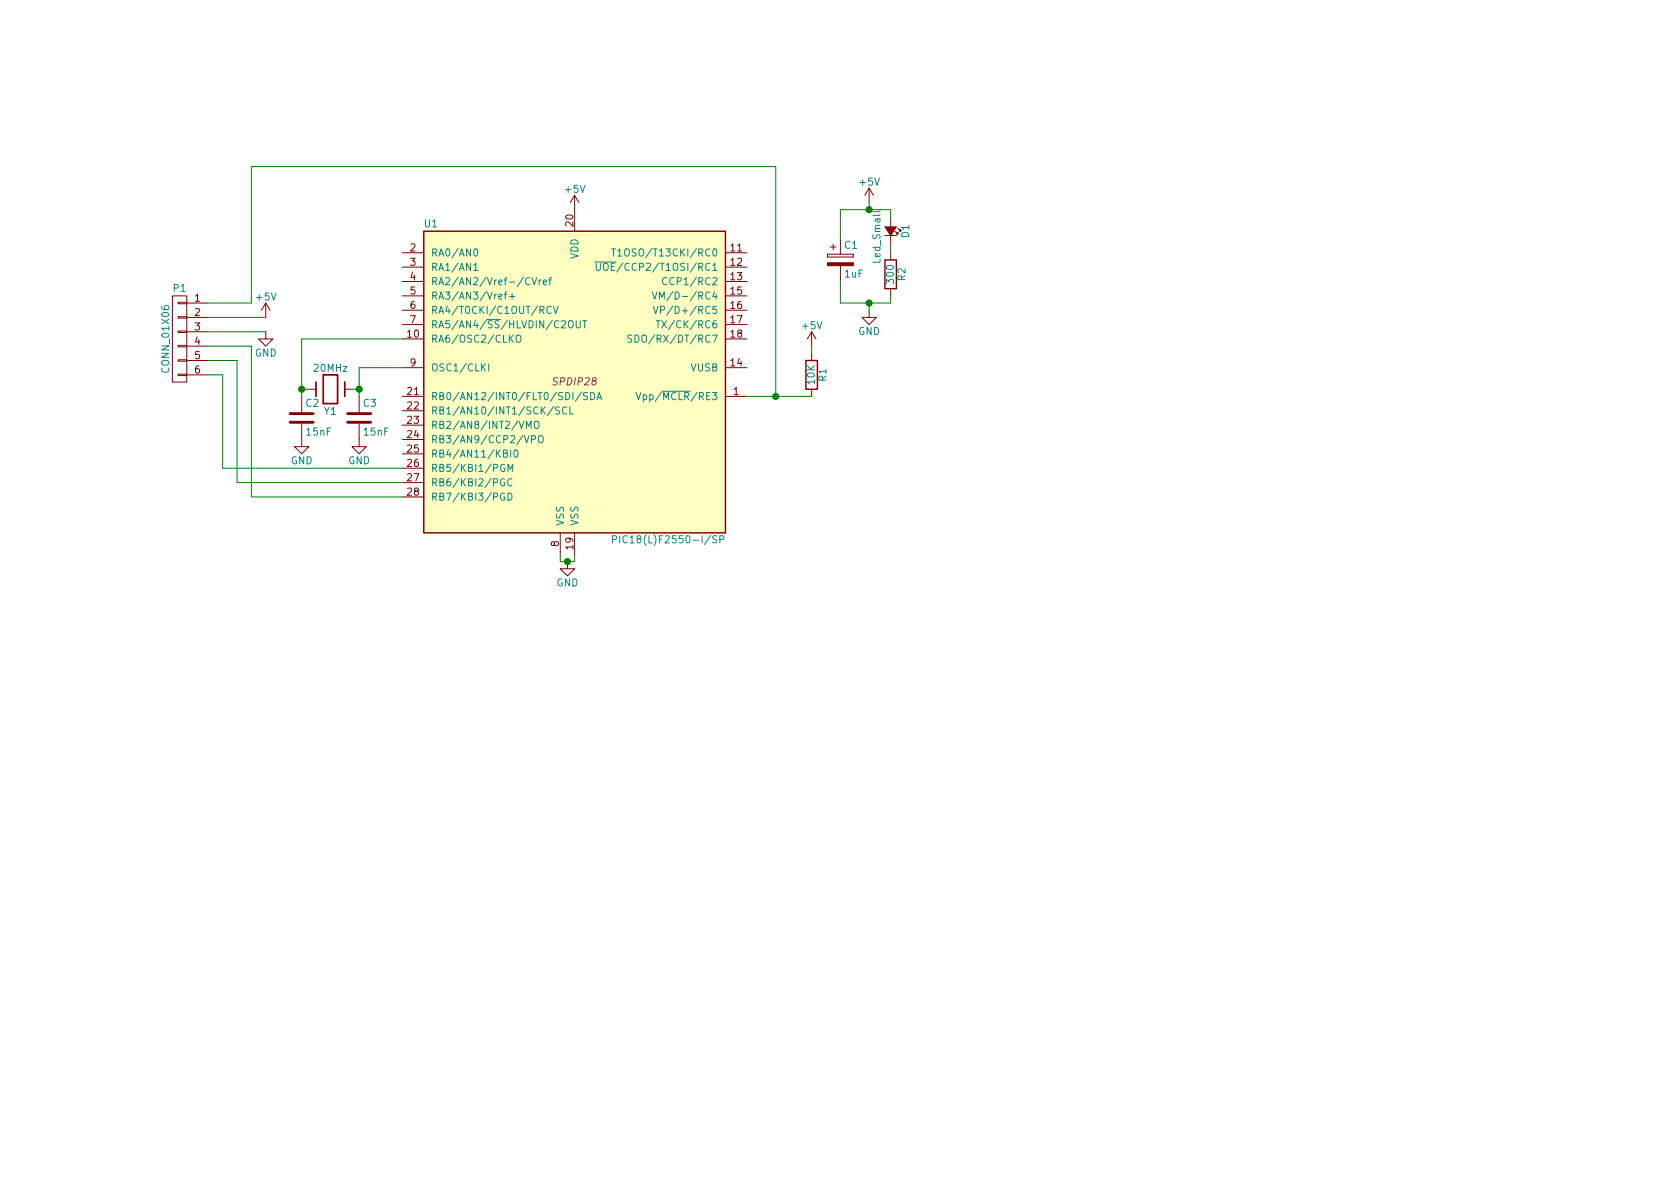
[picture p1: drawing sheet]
EESchema Schematic File Version 2
LIBS:power
LIBS:device
LIBS:transistors
LIBS:conn
LIBS:linear
LIBS:regul
LIBS:74xx
LIBS:cmos4000
LIBS:adc-dac
LIBS:memory
LIBS:xilinx
LIBS:special
LIBS:microcontrollers
LIBS:dsp
LIBS:microchip
LIBS:analog_switches
LIBS:motorola
LIBS:texas
LIBS:intel
LIBS:audio
LIBS:interface
LIBS:digital-audio
LIBS:philips
LIBS:display
LIBS:cypress
LIBS:siliconi
LIBS:opto
LIBS:atmel
LIBS:contrib
LIBS:valves
LIBS:microchip_pic18mcu
LIBS:programador_pic-cache
EELAYER 25 0
EELAYER END
$Descr A4 11693 8268
encoding utf-8
Sheet 1 1
Title ""
Date ""
Rev ""
Comp ""
Comment1 ""
Comment2 ""
Comment3 ""
Comment4 ""
$EndDescr
$Comp
L +5V #PWR7
U 1 1
P 5650 2400
F 0 "#PWR7" H 5650 2250 50  0001 C CNN
F 1 "+5V" H 5650 2540 50  0000 C CNN
F 2 "" H 5650 2400 60  0000 C CNN
F 3 "" H 5650 2400 60  0000 C CNN
	1    5650 2400
	1    0    0    -1  
$EndComp
$Comp
L +5V #PWR6
U 1 1
P 4000 1450
F 0 "#PWR6" H 4000 1300 50  0001 C CNN
F 1 "+5V" H 4000 1590 50  0000 C CNN
F 2 "" H 4000 1450 60  0000 C CNN
F 3 "" H 4000 1450 60  0000 C CNN
	1    4000 1450
	1    0    0    -1  
$EndComp
$Comp
L PIC18(L)F2550-I/SP U1
U 1 1
P 4000 2650
F 0 "U1" H 3000 3750 50  0000 C CNN
F 1 "PIC18(L)F2550-I/SP" H 4650 1550 50  0000 C CNN
F 2 "SPDIP28" H 4000 2650 50  0000 C CIN
F 3 "" H 4000 2200 60  0000 C CNN
	1    4000 2650
	1    0    0    -1  
$EndComp
$Comp
L CONN_01X06 P1
U 1 1
P 1250 2350
F 0 "P1" H 1250 2700 50  0000 C CNN
F 1 "CONN_01X06" V 1350 2350 50  0000 C CNN
F 2 "" H 1250 2350 60  0000 C CNN
F 3 "" H 1250 2350 60  0000 C CNN
	1    1250 2350
	-1   0    0    -1  
$EndComp
$Comp
L R R1
U 1 1
P 5650 2600
F 0 "R1" V 5730 2600 50  0000 C CNN
F 1 "10K" V 5650 2600 50  0000 C CNN
F 2 "" V 5580 2600 30  0000 C CNN
F 3 "" H 5650 2600 30  0000 C CNN
	1    5650 2600
	1    0    0    -1  
$EndComp
$Comp
L CP C1
U 1 1
P 5850 1800
F 0 "C1" H 5875 1900 50  0000 L CNN
F 1 "1uF" H 5875 1700 50  0000 L CNN
F 2 "" H 5888 1650 30  0000 C CNN
F 3 "" H 5850 1800 60  0000 C CNN
	1    5850 1800
	1    0    0    -1  
$EndComp
$Comp
L R R2
U 1 1
P 6200 1900
F 0 "R2" V 6280 1900 50  0000 C CNN
F 1 "300" V 6200 1900 50  0000 C CNN
F 2 "" V 6130 1900 30  0000 C CNN
F 3 "" H 6200 1900 30  0000 C CNN
	1    6200 1900
	1    0    0    -1  
$EndComp
$Comp
L Led_Small D1
U 1 1
P 6200 1600
F 0 "D1" H 6150 1700 50  0000 L CNN
F 1 "Led_Small" H 6050 1500 50  0000 L CNN
F 2 "" V 6200 1600 60  0000 C CNN
F 3 "" V 6200 1600 60  0000 C CNN
	1    6200 1600
	0    1    1    0   
$EndComp
$Comp
L GND #PWR5
U 1 1
P 3950 3900
F 0 "#PWR5" H 3950 3650 50  0001 C CNN
F 1 "GND" H 3950 3750 50  0000 C CNN
F 2 "" H 3950 3900 60  0000 C CNN
F 3 "" H 3950 3900 60  0000 C CNN
	1    3950 3900
	1    0    0    -1  
$EndComp
$Comp
L GND #PWR9
U 1 1
P 6050 2150
F 0 "#PWR9" H 6050 1900 50  0001 C CNN
F 1 "GND" H 6050 2000 50  0000 C CNN
F 2 "" H 6050 2150 60  0000 C CNN
F 3 "" H 6050 2150 60  0000 C CNN
	1    6050 2150
	1    0    0    -1  
$EndComp
Wire Wire Line
	3900 3850 3900 3900
Wire Wire Line
	3900 3900 3950 3900
Wire Wire Line
	3950 3900 4000 3900
Wire Wire Line
	4000 3900 4000 3850
Connection ~ 3950 3900
Wire Wire Line
	5650 2450 5650 2400
Wire Wire Line
	5200 2750 5400 2750
Wire Wire Line
	5400 2750 5650 2750
Wire Wire Line
	1450 2100 1750 2100
Wire Wire Line
	1750 2100 1750 1150
Wire Wire Line
	1750 1150 5400 1150
Wire Wire Line
	5400 1150 5400 2750
Connection ~ 5400 2750
$Comp
L +5V #PWR8
U 1 1
P 6050 1400
F 0 "#PWR8" H 6050 1250 50  0001 C CNN
F 1 "+5V" H 6050 1540 50  0000 C CNN
F 2 "" H 6050 1400 60  0000 C CNN
F 3 "" H 6050 1400 60  0000 C CNN
	1    6050 1400
	1    0    0    -1  
$EndComp
$Comp
L +5V #PWR1
U 1 1
P 1850 2200
F 0 "#PWR1" H 1850 2050 50  0001 C CNN
F 1 "+5V" H 1850 2340 50  0000 C CNN
F 2 "" H 1850 2200 60  0000 C CNN
F 3 "" H 1850 2200 60  0000 C CNN
	1    1850 2200
	1    0    0    -1  
$EndComp
$Comp
L GND #PWR2
U 1 1
P 1850 2300
F 0 "#PWR2" H 1850 2050 50  0001 C CNN
F 1 "GND" H 1850 2150 50  0000 C CNN
F 2 "" H 1850 2300 60  0000 C CNN
F 3 "" H 1850 2300 60  0000 C CNN
	1    1850 2300
	1    0    0    -1  
$EndComp
Wire Wire Line
	1450 2200 1850 2200
Wire Wire Line
	1450 2300 1850 2300
Wire Wire Line
	1450 2400 1750 2400
Wire Wire Line
	1750 2400 1750 3450
Wire Wire Line
	1750 3450 2800 3450
Wire Wire Line
	2800 3350 1650 3350
Wire Wire Line
	1650 3350 1650 2500
Wire Wire Line
	1650 2500 1450 2500
Wire Wire Line
	1450 2600 1550 2600
Wire Wire Line
	1550 2600 1550 3250
Wire Wire Line
	1550 3250 2800 3250
Wire Wire Line
	5850 1450 6050 1450
Wire Wire Line
	6050 1450 6200 1450
Wire Wire Line
	5850 1450 5850 1650
Wire Wire Line
	6050 1400 6050 1450
Connection ~ 6050 1450
Wire Wire Line
	6200 1450 6200 1500
Wire Wire Line
	6200 1700 6200 1750
Wire Wire Line
	6200 2100 6200 2050
Wire Wire Line
	5850 2100 6050 2100
Wire Wire Line
	6050 2100 6200 2100
Wire Wire Line
	6050 2100 6050 2150
Wire Wire Line
	5850 2100 5850 1950
Connection ~ 6050 2100
$Comp
L Crystal Y1
U 1 1
P 2300 2700
F 0 "Y1" H 2300 2850 50  0000 C CNN
F 1 "20MHz" H 2300 2550 50  0000 C CNN
F 2 "" H 2300 2700 60  0000 C CNN
F 3 "" H 2300 2700 60  0000 C CNN
	1    2300 2700
	-1   0    0    1   
$EndComp
$Comp
L C C2
U 1 1
P 2100 2900
F 0 "C2" H 2125 3000 50  0000 L CNN
F 1 "15nF" H 2125 2800 50  0000 L CNN
F 2 "" H 2138 2750 30  0000 C CNN
F 3 "" H 2100 2900 60  0000 C CNN
	1    2100 2900
	1    0    0    -1  
$EndComp
$Comp
L C C3
U 1 1
P 2500 2900
F 0 "C3" H 2525 3000 50  0000 L CNN
F 1 "15nF" H 2525 2800 50  0000 L CNN
F 2 "" H 2538 2750 30  0000 C CNN
F 3 "" H 2500 2900 60  0000 C CNN
	1    2500 2900
	1    0    0    -1  
$EndComp
$Comp
L GND #PWR3
U 1 1
P 2100 3050
F 0 "#PWR3" H 2100 2800 50  0001 C CNN
F 1 "GND" H 2100 2900 50  0000 C CNN
F 2 "" H 2100 3050 60  0000 C CNN
F 3 "" H 2100 3050 60  0000 C CNN
	1    2100 3050
	1    0    0    -1  
$EndComp
$Comp
L GND #PWR4
U 1 1
P 2500 3050
F 0 "#PWR4" H 2500 2800 50  0001 C CNN
F 1 "GND" H 2500 2900 50  0000 C CNN
F 2 "" H 2500 3050 60  0000 C CNN
F 3 "" H 2500 3050 60  0000 C CNN
	1    2500 3050
	1    0    0    -1  
$EndComp
Wire Wire Line
	2500 2550 2500 2700
Wire Wire Line
	2500 2700 2500 2750
Wire Wire Line
	2500 2700 2450 2700
Wire Wire Line
	2150 2700 2100 2700
Wire Wire Line
	2500 2550 2800 2550
Connection ~ 2500 2700
Wire Wire Line
	2800 2350 2100 2350
Connection ~ 2100 2700
Wire Wire Line
	2100 2350 2100 2700
Wire Wire Line
	2100 2700 2100 2750
$EndSCHEMATC
